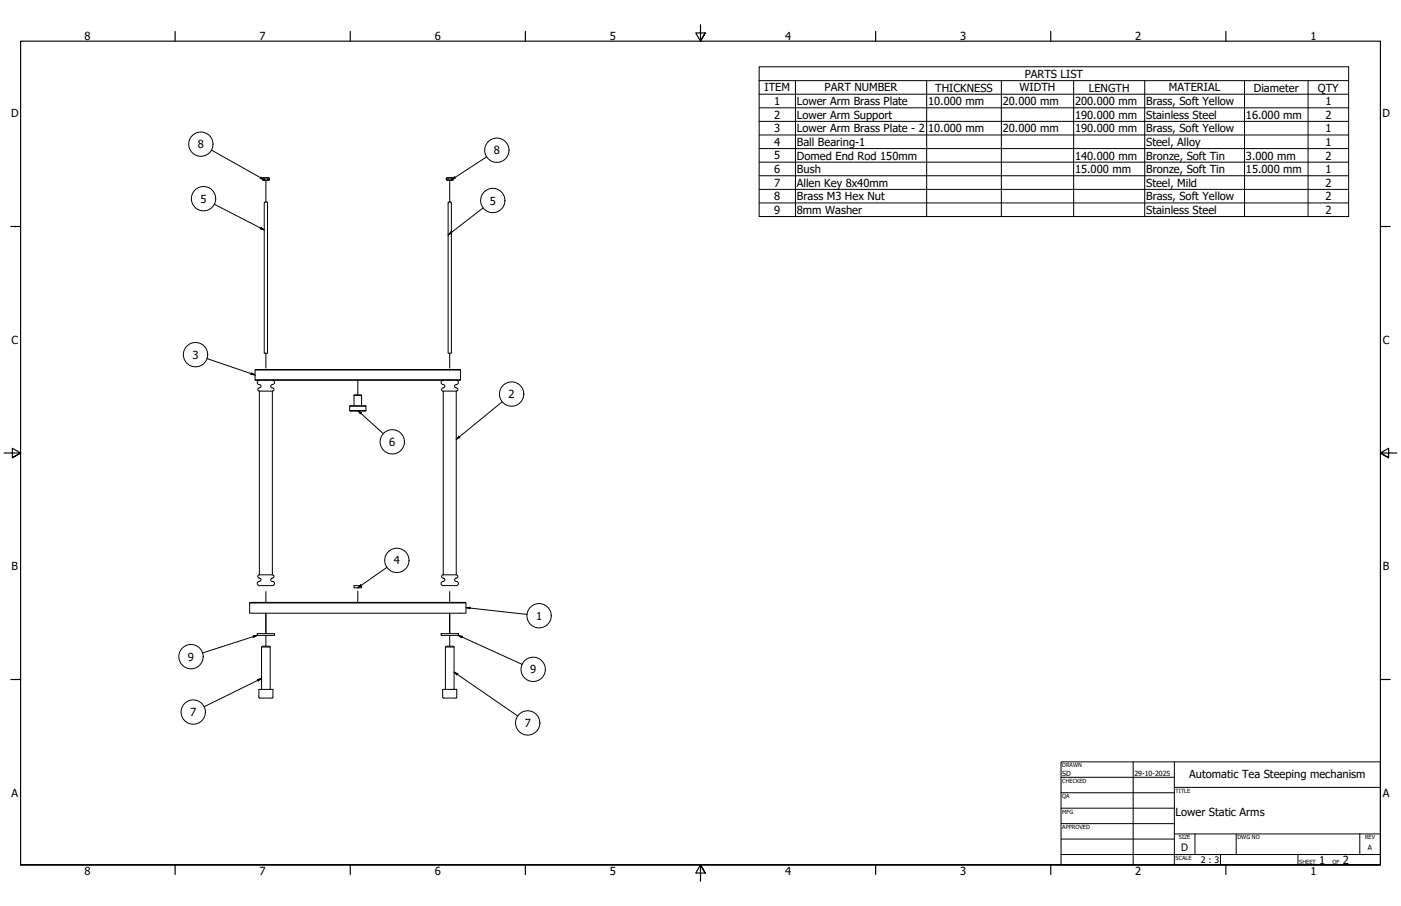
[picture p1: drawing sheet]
<svg xmlns="http://www.w3.org/2000/svg" width="864mm" height="559mm" viewBox="0 0 864 559" stroke-linecap="round" stroke-linejoin="round" font-family="sans-serif">
<!-- layer: Tweak Trail (ANSI) -->
<path d="M164 111v14M277 111v14M164 218v9M277 218v9M221 235v9M164 365v7M164 378v13M221 365v7M277 365v7M277 378v13M164 392v7M277 392v7" fill="none" stroke="#000" stroke-width=".62"/>
<!-- layer: Visible (ANSI) -->
<g fill="none" stroke="#000" stroke-width=".62">
<path d="M162 111h4M162 110h4M163 110v1M165 110v1M166 110h-4v1M166 110v1M275 111h4M275 110h4M276 110v1M278 110v1M279 110h-3l-1 1M279 110v1"/>
<path d="M163 125h1h1v93h-2v-93M276 125h2v93h-2zM157 234h127M157 228h127M160 235a1.5 1.5 0 0 0-1 1 1.5 1.5 0 0 0 2 2 1.3 1.3 0 0 1 0 1 1.3 1.3 0 0 1-2 1v1h1M168 235a1.5 1.5 0 0 1 1 1 1.5 1.5 0 0 1-2 2 1.3 1.3 0 0 0 0 1 1.3 1.3 0 0 0 2 1v1h-1M273 235a1.5 1.5 0 0 0-1 1 1.5 1.5 0 0 0 2 2 1.3 1.3 0 0 1 0 1 1.3 1.3 0 0 1-2 1v1h1M281 235a1.5 1.5 0 0 1 1 1 1.5 1.5 0 0 1-1 2 1.3 1.3 0 0 0 0 1 1.3 1.3 0 0 0 1 1v1h-1M284 228h-126l-1 6M284 228v6M160 241h8v114h-8M160 241v114"/>
<path d="M216 253h10M216 251h10M216 251v2M218 244h5M218 244v6M223 244v6M226 251v2M273 241h8M273 241v114M281 241v114M160 355a1.2 1.2 0 0 0-1 1 1.2 1.2 0 0 0 2 1 1.3 1.3 0 0 1 0 1 1.3 1.3 0 0 1-2 1 1.3 1.3 0 0 0 0 1 1.3 1.3 0 0 0 1 1h8M168 355a1.2 1.2 0 0 1 1 1 1.2 1.2 0 0 1-2 1 1.3 1.3 0 0 0 0 1 1.3 1.3 0 0 0 2 1 1.3 1.3 0 0 1 0 1 1.3 1.3 0 0 1-1 1"/>
<path d="M273 355a1.2 1.2 0 0 0-1 1 1.2 1.2 0 0 0 2 1 1.3 1.3 0 0 1 0 1 1.3 1.3 0 0 1-2 1 1.3 1.3 0 0 0 0 1 1.3 1.3 0 0 0 1 1h8a1.5 1.5 0 0 0 1-2 1.5 1.5 0 0 0-1-1 1.3 1.3 0 0 1 0-1 1.3 1.3 0 0 1 1-1v-1h-1M273 355h8M154 372v6h133v-6M154 372h133h-133zM218 361h5v2h-5zM159 391h10v1h-10zM161 399h1h4h1M161 399v26M161 399h6M167 399v26M272 391h11v1h-11zM275 399h4h1"/>
<path d="M275 399l-1 26M275 399h5M280 399v26M160 425h8v5h-8zM273 425h9v5h-9z"/>
</g>
<!-- layer: Symbol (ANSI) -->
<g fill="none" stroke="#000" stroke-width=".62">
<path d="M468 50v-9h363v9M468 50h363v8M468 50v84h363v-76M468 58h363M490 50v84M571 50v84M617 50v84M662 50v84M706 50v84M767 50v84M806 50v84M468 66h363"/>
<path d="M468 75h363M130 93l33 18M300 97l-22 14M468 83h363M468 92h363M161 109l2 2-3-1zM278 111l2-2 1 1zM468 100h363M468 108h363M468 117h363M132 126l31 16M298 128l-22 17"/>
<path d="M468 125h363M161 140l2 2-3-1zM278 143l1 1-3 1zM128 221l29 10M155 230l2 1h-2zM221 253l2 2h-1zM221 253l15 14M310 248l-29 23M283 269v1l-2 1zM239 350l-18 13M222 361l1 1-2 1zM287 375h3v1z"/>
<path d="M287 375l38 4M156 392h3l-3 1zM159 392l-34 11M283 392h2v1zM283 392l39 18M159 419l2-1-2 2zM161 418l-35 18M280 415l2 1zM280 415l39 27"/>
<circle cx="124" cy="89" r="7"/>
<circle cx="306" cy="93" r="7"/>
<circle cx="125" cy="123" r="7"/>
<circle cx="304" cy="124" r="7"/>
<circle cx="121" cy="219" r="7"/>
<circle cx="315" cy="243" r="7"/>
<circle cx="242" cy="273" r="7"/>
<circle cx="245" cy="346" r="7"/>
<circle cx="332" cy="380" r="7"/>
<circle cx="118" cy="405" r="7"/>
<circle cx="329" cy="413" r="7"/>
<circle cx="119" cy="439" r="7"/>
<circle cx="325" cy="446" r="7"/>
</g>
<!-- layer: Border (ANSI) -->
<g fill="none" stroke="#000" stroke-width=".71">
<path d="M108 19v6M216 19v6M324 19v6M432 15v10l-3-5h6l-3 5 3-5M540 19v6M648 19v6M756 19v6M7 140h6M851 140h6M3 279h10l-5-3v6l5-3-5 3M861 279h-10l5-3v6l-5-3 5 3M7 419h6"/>
<path d="M851 419h6M13 533v-508h838v508h-838h838M108 533v6M216 533v6M324 533v6M435 538l-3-5 3 5h-6l3-5v11M540 533v6M648 533v6M756 533v6"/>
</g>
<!-- layer: Title (ANSI) -->
<g fill="none" stroke="#000" stroke-width=".62">
<path d="M654 470h197v63h-197zM654 479h70M698 470v63M724 470v63M654 489h70M654 498h70M724 486h127M654 508h70M654 518h70M724 514h127M737 514v13M762 514v13"/>
<path d="M838 514v13M654 527h197M752 527v6M800 527v6"/>
</g>
<!-- layer: Symbol (ANSI) -->
<g fill="#000">
<path d="M161 109l2 2-3-1z" fill-rule="evenodd"/>
<path d="M278 111l2-2 1 1z" fill-rule="evenodd"/>
<path d="M161 140l2 2-3-1z" fill-rule="evenodd"/>
<path d="M278 143l1 1-3 1z" fill-rule="evenodd"/>
<path d="M155 230l2 1h-2z" fill-rule="evenodd"/>
<path d="M221 253l2 2h-1z" fill-rule="evenodd"/>
<path d="M283 269v1l-2 1z" fill-rule="evenodd"/>
<path d="M222 361l1 1-2 1z" fill-rule="evenodd"/>
<path d="M287 375h3v1z" fill-rule="evenodd"/>
<path d="M156 392h3l-3 1z" fill-rule="evenodd"/>
<path d="M283 392h2v1z" fill-rule="evenodd"/>
<path d="M280 415l2 1z" fill-rule="evenodd"/>
<path d="M159 419l2-1-2 2z" fill-rule="evenodd"/>
</g>
<g font-size="6.8">
<text x="52" y="24">8</text>
<text x="160" y="24">7</text>
<text x="268" y="24">6</text>
<text x="376" y="24">5</text>
<text x="484" y="24">4</text>
<text x="592" y="24">3</text>
<text x="700" y="24">2</text>
<text x="808" y="24">1</text>
<text x="632" y="48">PARTS LIST</text>
<text x="471" y="56">ITEM</text>
<text x="508" y="56">PART NUMBER</text>
<text x="576" y="56">THICKNESS</text>
<text x="628" y="56">WIDTH</text>
<text x="671" y="56">LENGTH</text>
<text x="721" y="56">MATERIAL</text>
<text x="773" y="56">Diameter</text>
<text x="812" y="56">QTY</text>
<text x="477" y="65">1</text>
<text x="491" y="65">Lower Arm Brass Plate</text>
<text x="572" y="65">10.000 mm</text>
<text x="618" y="65">20.000 mm</text>
<text x="663" y="65">200.000 mm</text>
<text x="707" y="65">Brass, Soft Yellow</text>
<text x="817" y="65">1</text>
<text x="7" y="72">D</text>
<text x="477" y="73">2</text>
<text x="491" y="73">Lower Arm Support</text>
<text x="663" y="73">190.000 mm</text>
<text x="707" y="73">Stainless Steel</text>
<text x="768" y="73">16.000 mm</text>
<text x="817" y="73">2</text>
<text x="852" y="72">D</text>
<text x="477" y="82">3</text>
<text x="491" y="82">Lower Arm Brass Plate - 2</text>
<text x="572" y="82">10.000 mm</text>
<text x="618" y="82">20.000 mm</text>
<text x="663" y="82">190.000 mm</text>
<text x="707" y="82">Brass, Soft Yellow</text>
<text x="817" y="82">1</text>
<text x="477" y="90">4</text>
<text x="817" y="90">1</text>
<text x="122" y="91">8</text>
<text x="304" y="95">8</text>
<text x="491" y="90">Ball Bearing-1</text>
<text x="707" y="90">Steel, Alloy</text>
<text x="477" y="98">5</text>
<text x="491" y="98">Domed End Rod 150mm</text>
<text x="663" y="98">140.000 mm</text>
<text x="707" y="98">Bronze, Soft Tin</text>
<text x="768" y="98">3.000 mm</text>
<text x="817" y="98">2</text>
<text x="477" y="107">6</text>
<text x="491" y="107">Bush</text>
<text x="663" y="107">15.000 mm</text>
<text x="707" y="107">Bronze, Soft Tin</text>
<text x="768" y="107">15.000 mm</text>
<text x="817" y="107">1</text>
<text x="477" y="115">7</text>
<text x="491" y="115">Allen Key 8x40mm</text>
<text x="707" y="115">Steel, Mild</text>
<text x="817" y="115">2</text>
<text x="124" y="125">5</text>
<text x="477" y="124">8</text>
<text x="491" y="124">Brass M3 Hex Nut</text>
<text x="707" y="124">Brass, Soft Yellow</text>
<text x="817" y="124">2</text>
<text x="302" y="126">5</text>
<text x="477" y="132">9</text>
<text x="491" y="132">8mm Washer</text>
<text x="707" y="132">Stainless Steel</text>
<text x="817" y="132">2</text>
<text x="7" y="212">C</text>
<text x="852" y="212">C</text>
<text x="119" y="221">3</text>
<text x="313" y="246">2</text>
<text x="240" y="275">6</text>
<text x="7" y="352">B</text>
<text x="243" y="348">4</text>
<text x="852" y="352">B</text>
<text x="330" y="382">1</text>
<text x="116" y="408">9</text>
<text x="327" y="415">9</text>
<text x="117" y="442">7</text>
<text x="323" y="448">7</text>
<text x="733" y="480">Automatic Tea Steeping mechanism</text>
<text x="7" y="491">A</text>
<text x="852" y="491">A</text>
<text x="725" y="504">Lower Static Arms</text>
<text x="813" y="533">1</text>
<text x="828" y="533">2</text>
<text x="52" y="539">8</text>
<text x="160" y="539">7</text>
<text x="268" y="539">6</text>
<text x="376" y="539">5</text>
<text x="484" y="539">4</text>
<text x="592" y="539">3</text>
<text x="700" y="539">2</text>
<text x="808" y="539">1</text>
</g>
<text font-size="6.3" x="728" y="525">D</text>
<text font-size="5.5" x="740" y="533">2 : 3</text>
<g font-size="4.3">
<text x="655" y="479">SD</text>
<text x="699" y="479">29-10-2025</text>
<text x="843" y="524">A</text>
</g>
<g font-size="3.5">
<text x="655" y="473">DRAWN</text>
<text x="655" y="483">CHECKED</text>
<text x="725" y="489">TITLE</text>
<text x="655" y="492">QA</text>
<text x="655" y="502">MFG</text>
<text x="655" y="511">APPROVED</text>
<text x="727" y="518">SIZE</text>
<text x="763" y="518">DWG NO</text>
<text x="841" y="518">REV</text>
<text x="725" y="530">SCALE</text>
<text x="801" y="533">SHEET</text>
<text x="821" y="533">OF</text>
</g>
</svg>
